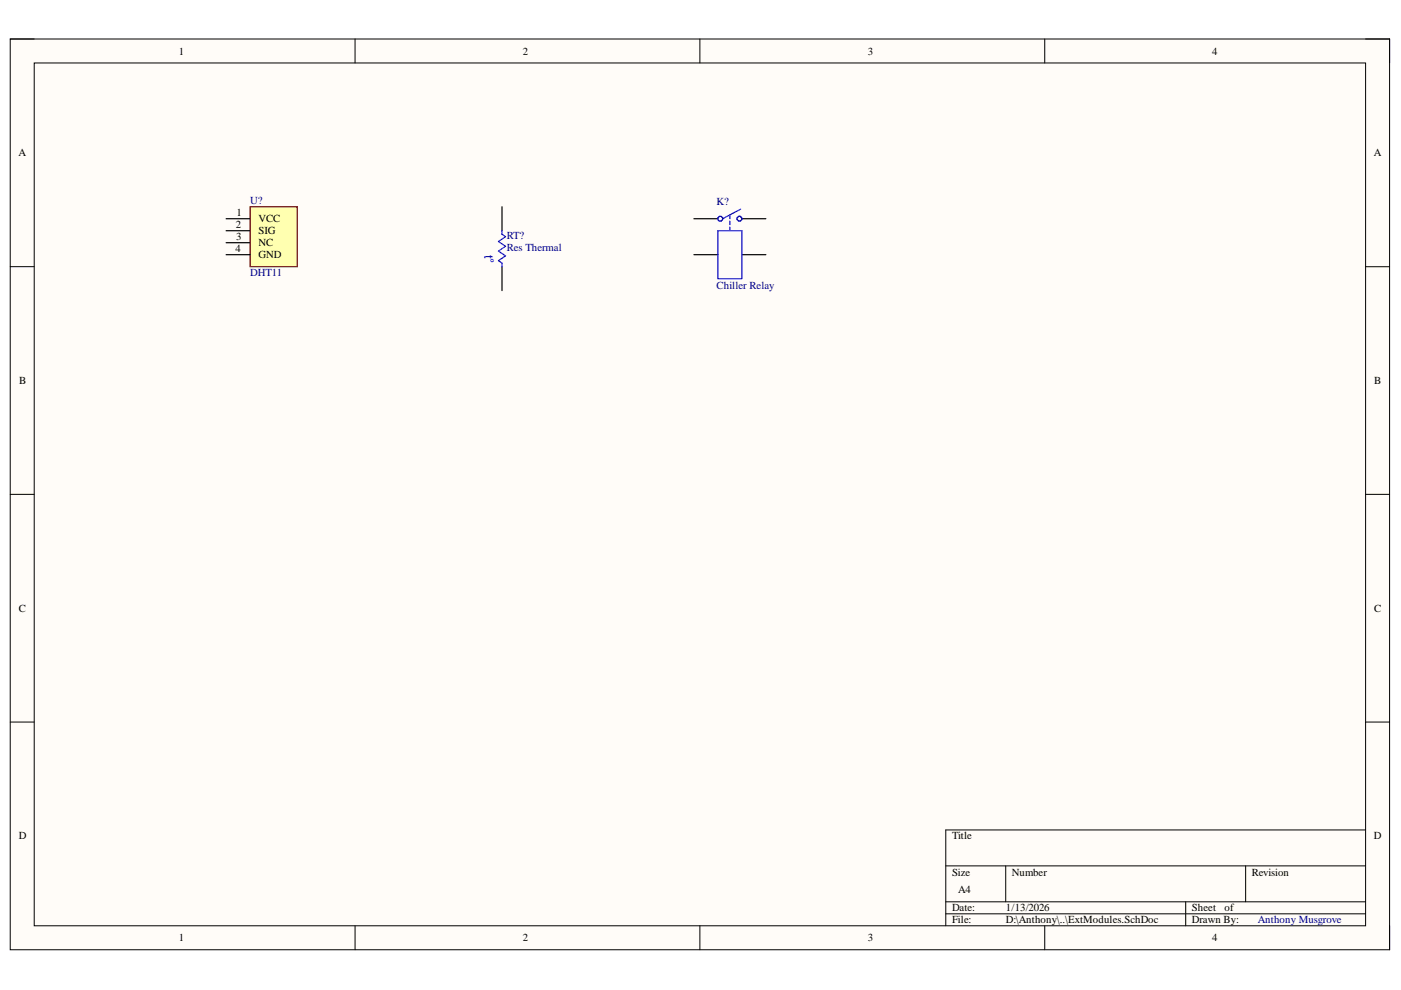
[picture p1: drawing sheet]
<svg xmlns="http://www.w3.org/2000/svg" width="297mm" height="210mm" viewBox="0 0 297 210" stroke-linecap="round" stroke-linejoin="round" font-family="sans-serif">
<path d="M2.2 8.3h292.4v193.1h-292.4z" fill-rule="evenodd" fill="#fffcf8"/>
<path d="M2.2 8.3h292.4v193.1h-292.4z" fill="none" stroke="#000" stroke-width=".21"/>
<path d="M7.3 13.4h282.2v182.9h-282.2z" fill-rule="evenodd" fill="#fffcf8"/>
<g fill="none" stroke="#000" stroke-width=".21">
<path d="M2.2 8.3h5.1M7.3 13.4h282.2v182.9h-282.2zM75.3 8.3v5M148.4 8.3v5M221.5 8.3v5.1M289.5 8.3h5.1v5.1M2.2 56.5h5.1M289.5 56.5h5.1M2.2 104.8h5.1M289.5 104.8h5.1M2.2 153.1h5.1M289.5 153.1h5.1"/>
<path d="M289.5 176h-89v20.3M75.3 196.3v5.1M148.4 196.3v5.1M200.5 183.6h89M200.5 191.2h89M200.5 193.8h89M213.2 183.6v7.6M221.5 196.3v5.1M251.4 191.2v5.1M264.1 183.6v7.6M294.6 196.3v5.1"/>
</g>
<path d="M53 43.8h10v12.7h-10z" fill-rule="evenodd" fill="#ffffb0"/>
<path d="M53 43.8h10v12.7h-10z" fill="none" stroke="#800000" stroke-width=".25"/>
<path d="M47.9 46.4h5.1M47.9 48.9h5.1M47.9 51.5h5.1M47.9 54h5.1M106.4 43.8v5.1M106.4 56.5v5.1M147.1 46.4h5.1M147.1 54h5.1M157.3 46.4h5.1M157.3 54h5.1" fill="none" stroke="#000" stroke-width=".25"/>
<g fill="none" stroke="#00f" stroke-width=".25">
<path d="M106.4 48.9v.8l.8 .5-1.5 1 1.5 1-1.5 1 1.5 1.1-1.5 1 .7 .5v.7M152.2 48.9h5.1v10.2h-5.1zM154.7 45.6v.8M154.7 46.9v.7M154.7 48.2v.5M157 44.3l-3.8 2.1"/>
<circle cx="152.7" cy="46.4" r=".51"/>
<circle cx="156.8" cy="46.4" r=".51"/>
</g>
<text font-size="2.7" fill="#00f" x="102.7" y="54" transform="rotate(90 102.7 54)">t°</text>
<g font-size="2.3">
<text x="37.9" y="11.6">1</text>
<text x="110.8" y="11.6">2</text>
<text x="184" y="11.6">3</text>
<text x="257" y="11.6">4</text>
<text x="3.9" y="33.1">A</text>
<text x="291.3" y="33.1">A</text>
<text x="50.2" y="45.8">1</text>
<text x="54.8" y="47.1">VCC</text>
<text x="49.9" y="53.5">4</text>
<text x="50" y="48.3">2</text>
<text x="50.1" y="51">3</text>
<text x="54.8" y="49.7">SIG</text>
<text x="54.8" y="52.2">NC</text>
<text x="54.8" y="54.8">GND</text>
<text x="4.1" y="81.4">B</text>
<text x="291.4" y="81.4">B</text>
<text x="4" y="129.7">C</text>
<text x="291.4" y="129.7">C</text>
<text x="4" y="177.9">D</text>
<text x="201.9" y="177.9">Title</text>
<text x="291.3" y="177.9">D</text>
<text x="201.9" y="185.6">Size</text>
<text x="214.5" y="185.6">Number</text>
<text x="265.4" y="185.6">Revision</text>
<text x="203.1" y="189.4">A4</text>
<text x="201.9" y="193.2">Date:</text>
<text x="201.9" y="195.8">File:</text>
<text x="213.3" y="193.2">1/13/2026</text>
<text x="213.3" y="195.8">D:\Anthony\..\ExtModules.SchDoc</text>
<text x="252.7" y="193.2">Sheet</text>
<text x="252.7" y="195.8">Drawn By:</text>
<text x="259.7" y="193.2">of</text>
<text x="37.9" y="199.6">1</text>
<text x="110.8" y="199.6">2</text>
<text x="184" y="199.6">3</text>
<text x="257" y="199.6">4</text>
</g>
<g font-size="2.3" fill="#000080">
<text x="53" y="43.3">U?</text>
<text x="151.9" y="43.5">K?</text>
<text x="107.4" y="50.7">RT?</text>
<text x="107.4" y="53.3">Res Thermal</text>
<text x="53" y="58.6">DHT11</text>
<text x="151.9" y="61.4">Chiller Relay</text>
<text x="266.7" y="195.8">Anthony Musgrove</text>
</g>
</svg>
